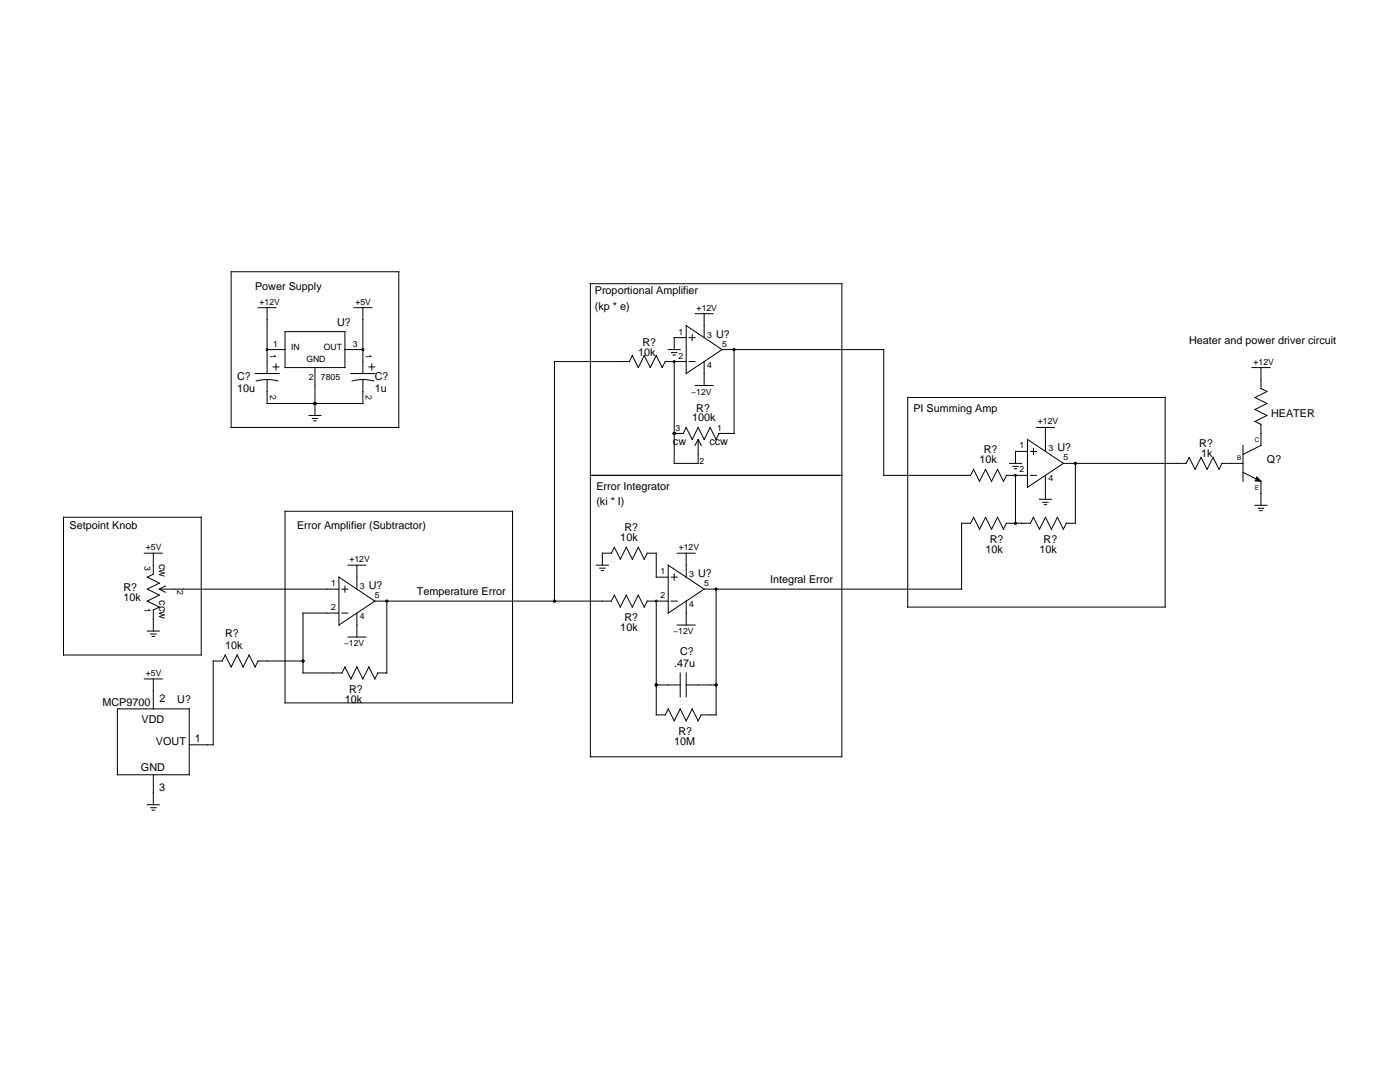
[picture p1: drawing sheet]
<svg xmlns="http://www.w3.org/2000/svg" width="279mm" height="216mm" viewBox="0 0 279 216" stroke-linecap="round" stroke-linejoin="round" font-family="sans-serif">
<g fill="none" stroke="#000" stroke-width=".2">
<path d="M46.1 54.2h33.5v31.1h-33.5zM117.8 56.6h50.2v94.4h-50.2zM50.9 74.5h4.8M51.1 76a8.4 8.4 0 0 1 4.4 0M51.5 61.4h3.6M53.3 61.4v13.1M53.3 75.7v4.8h19.1v-4.8M53.3 69.8h3.6M54.5 73.2h1.2M55.1 72.6v1.2M56.9 66.2h11.9v7.1h-11.9zM62.9 73.3v9.6"/>
<path d="M68.8 69.8h3.6M70 74.5h4.8M70.3 76a8.4 8.4 0 0 1 4.3 0M70.6 61.4h3.6M72.4 61.4v13.1M73.6 73.2h1.2M74.2 72.6v1.2M132.7 72.1h4.2M132.8 72.1l-.6 1.2-1.2-2.3-1.2 2.3-1.2-2.3-1.2 2.3-1.2-2.3-.6 1.1h-14.9v47.8M133.4 69.8h2.3M134 70.4h1.1M134.3 70.8h.5"/>
<path d="M134.6 72.1v20.4h4.7v-4.8l.7 1.2M136.9 65l7.2 4.8-7.2 4.7zM136.9 67.4h-2.3v2.4M137.5 67.4h1.2M137.5 72.1h1.2M138.1 66.8v1.2M138.7 62.6h3.6M138.7 76.9h3.6M140.5 62.6v4.8M140.5 72.1v4.8M144.1 69.8h32.3v25.1h17.3l.6-1.2 1.2 2.3 1.2-2.3 1.2 2.3 1.2-2.3 1.2 2.3 .6-1.1h4.2M146.5 69.8v16.7h-3l-.6 1.2-1.2-2.4-1.2 2.4-1.2-2.4-1.2 2.4-1.2-2.4-.6 1.2h-1.7"/>
<path d="M181.2 79.3h51.3v41.8h-51.3zM249.9 73.3h3.5M251.7 73.3v4.2l1.1 .6-2.3 1.2 2.3 1.2-2.3 1.2 2.3 1.2-2.3 1.2M61.7 82.9h2.4M62.3 83.5h1.1M62.6 84h.5M117.8 94.9h50.2M139.3 87.7l-.6 1.2M201.5 92.5h2.4M202.1 93.1h1.1M202.4 93.5h.5M202.7 94.9v9.5"/>
<path d="M205.1 87.7l7.1 4.8-7.1 4.7zM205.1 90.1h-2.4v2.4M205.6 94.9h1.2M205.6 90.1h1.2M206.2 89.5v1.2M206.8 85.3h3.6M207.4 99.6h2.4M208.6 85.3v4.8M208.6 94.9v4.7M212.2 92.5h24.5l.6-1.2 1.2 2.4 1.2-2.4 1.2 2.4 1.2-2.4 1.2 2.4 .6-1.2h4.2M214.6 92.5v11.9h-1.8l-.6 1.2M248.1 94.3l3.6 1.7v4.8"/>
<path d="M248.1 88.9v7.1M250.5 84.1l1.2 .6M250.8 95.2l.9 .8-1.2-.1zM251.7 84.7v4.2l-3.6 1.8M12.7 103.2h27.5v27.5h-27.5zM28.8 110.4h3.6M30.6 110.4v4.2l-1.2 .6 2.4 1.2-2.4 1.2 2.4 1.1-2.4 1.2 2.4 1.2-1.2 .6M31.8 117.6h35.8M31.8 117.6l1.2 .6M33 116.9l-1.2 .6M56.9 102h45.4v38.3h-45.4zM67.6 115.2l7.2 4.7-7.2 4.8z"/>
<path d="M68.2 117.6h1.2M68.8 117v1.2M69.4 112.8h3.6M71.2 112.8v4.8M74.8 119.9h47.2l.6-1.2 1.2 2.4 1.2-2.4 1.2 2.4 1.2-2.4 1.2 2.4 .6-1.2h4.2M77.2 119.9v14.4h-1.8l-.6 1.2-1.2-2.4-1.2 2.4-1.2-2.4-1.2 2.4-1.2-2.4-.6 1.2h-7.7v-12h7.1M119 112.8h2.4M119.7 113.4h1.1M120 113.9h.5M120.2 112.8v-2.4h1.8l.6-1.2 1.2 2.4 1.2-2.4 1.2 2.4 1.2-2.4 1.2 2.4 .6-1.2h1.8v4.8h2.4M131 119.9v22.7h1.8l.6-1.1 1.2 2.3 1.1-2.3 1.2 2.3 1.2-2.3 1.2 2.3M133.4 112.8l7.1 4.8-7.1 4.7z"/>
<path d="M134 119.9h1.2M134 115.2h1.2M134.6 114.6v1.2M135.2 110.4h3.5M136.9 110.4v4.8M136.9 119.9v4.8M142.9 117.6v25h-3M208.1 100.2h1.1M208.4 100.7h.5M212.2 105.6l-1.2-2.4-1.2 2.4-1.2-2.4-1.2 2.4-1.2-2.4-.6 1.2h-4.7l-.6 1.2-1.2-2.4-1.2 2.4-1.2-2.4-1.2 2.4-1.2-2.4-.6 1.2h-1.8v13.2h-51.4M250.5 100.8h2.3M251.1 101.4h1.1"/>
<path d="M251.4 101.9h.5M28.8 135.5h3.6M29.4 125.9h2.4M30.1 126.5h1M30.4 127h.4M30.6 121.7v4.2M30.6 135.5v6M60.5 131.9h-9l-.6 1.2-1.2-2.4-1.2 2.4-1.2-2.4-1.2 2.4-1.2-2.4-.5 1.2h-1.9v16.7h-4.7M68.2 122.3h1.2M69.4 127.1h3.6M71.2 122.3v4.8M131 136.7h4.7"/>
<path d="M135.2 124.7h3.5M135.7 134.3v4.8M136.9 134.3v4.8M136.9 136.7h6M23.4 141.5h14.4v13.1h-14.4zM30.6 154.6v6M139.9 142.6l-.6 1.2M29.4 160.6h2.4M30.1 161.2h1M30.4 161.6h.4"/>
</g>
<g fill="#000">
<path d="M250.8 95.2l.9 .8-1.2-.1z"/>
<circle cx="53.3" cy="69.8" r=".3"/>
<circle cx="72.4" cy="69.8" r=".3"/>
<circle cx="134.6" cy="72.1" r=".3"/>
<circle cx="146.5" cy="69.8" r=".3"/>
<circle cx="62.9" cy="80.5" r=".3"/>
<circle cx="134.6" cy="86.5" r=".3"/>
<circle cx="202.7" cy="94.9" r=".3"/>
<circle cx="214.6" cy="92.5" r=".3"/>
<circle cx="77.2" cy="119.9" r=".3"/>
<circle cx="110.7" cy="119.9" r=".3"/>
<circle cx="131" cy="119.9" r=".3"/>
<circle cx="142.9" cy="117.6" r=".3"/>
<circle cx="202.7" cy="104.4" r=".3"/>
<circle cx="60.5" cy="131.9" r=".3"/>
<circle cx="131" cy="136.7" r=".3"/>
<circle cx="142.9" cy="136.7" r=".3"/>
</g>
<g font-size="2.2">
<text x="50.9" y="57.8">Power Supply</text>
<text x="118.7" y="58.8">Proportional Amplifier</text>
<text x="67.3" y="65">U?</text>
<text x="118.7" y="61.9">(kp * e)</text>
<text x="127.4" y="71">10k</text>
<text x="128.2" y="69">R?</text>
<text x="142.9" y="67.4">U?</text>
<text x="237.3" y="68.6">Heater and power driver circuit</text>
<text x="47.3" y="75.7">C?</text>
<text x="74.8" y="75.7">C?</text>
<text x="47.3" y="78.1">10u</text>
<text x="74.8" y="78.1">1u</text>
<text x="139" y="82.1">R?</text>
<text x="182.3" y="82.1">PI Summing Amp</text>
<text x="253.7" y="83.3">HEATER</text>
<text x="134.3" y="88.8">cw</text>
<text x="138.1" y="84.1">100k</text>
<text x="141.6" y="88.8">ccw</text>
<text x="239.3" y="89.3">R?</text>
<text x="195.5" y="92.5">10k</text>
<text x="196.3" y="90.5">R?</text>
<text x="211" y="90.1">U?</text>
<text x="239.7" y="91.3">1k</text>
<text x="252.8" y="92.5">Q?</text>
<text x="119" y="97.7">Error Integrator</text>
<text x="119" y="100.8">(ki * I)</text>
<text x="13.9" y="105.6">Setpoint Knob</text>
<text x="59.3" y="105.6">Error Amplifier (Subtractor)</text>
<text x="123.8" y="108">10k</text>
<text x="124.6" y="106">R?</text>
<text x="31.8" y="112.5" transform="rotate(90 31.8 112.5)">cw</text>
<text x="196.7" y="110.4">10k</text>
<text x="197.5" y="108.4">R?</text>
<text x="207.4" y="110.4">10k</text>
<text x="208.3" y="108.4">R?</text>
<text x="24.6" y="118">R?</text>
<text x="24.6" y="119.9">10k</text>
<text x="31.8" y="119.8" transform="rotate(90 31.8 119.8)">ccw</text>
<text x="73.6" y="117.6">U?</text>
<text x="83.2" y="118.7">Temperature Error</text>
<text x="139.3" y="115.2">U?</text>
<text x="153.7" y="116.4">Integral Error</text>
<text x="123.8" y="125.9">10k</text>
<text x="124.6" y="123.9">R?</text>
<text x="44.9" y="127.1">R?</text>
<text x="44.9" y="129.5">10k</text>
<text x="135.7" y="130.7">C?</text>
<text x="134.6" y="133.1">.47u</text>
<text x="20.4" y="140.9">MCP9700</text>
<text x="31.8" y="140">2</text>
<text x="35.4" y="140.3">U?</text>
<text x="68.8" y="140.3">10k</text>
<text x="69.7" y="138.3">R?</text>
<text x="28.3" y="144.2">VDD</text>
<text x="31.1" y="148.7">VOUT</text>
<text x="38.9" y="148.1">1</text>
<text x="134.6" y="148.6">10M</text>
<text x="135.4" y="146.6">R?</text>
<text x="28.1" y="153.8">GND</text>
<text x="31.7" y="157.9">3</text>
</g>
<g font-size="1.7">
<text x="51.8" y="60.8">+12V</text>
<text x="70.9" y="60.8">+5V</text>
<text x="139" y="62">+12V</text>
<text x="53.9" y="70.6" transform="rotate(90 53.9 70.6)">1</text>
<text x="54.5" y="69.2">1</text>
<text x="58.1" y="69.8">IN</text>
<text x="64.6" y="69.8">OUT</text>
<text x="70.4" y="69.2">3</text>
<text x="73" y="70.6" transform="rotate(90 73 70.6)">1</text>
<text x="135.4" y="66.8">1</text>
<text x="135.4" y="71.6">2</text>
<text x="141.1" y="67.4">3</text>
<text x="144.1" y="69.2">5</text>
<text x="61.1" y="72.1">GND</text>
<text x="61.7" y="75.7">2</text>
<text x="64.1" y="75.7">7805</text>
<text x="141.1" y="73.3">4</text>
<text x="250.2" y="72.7">+12V</text>
<text x="53.9" y="78.7" transform="rotate(90 53.9 78.7)">2</text>
<text x="73" y="78.7" transform="rotate(90 73 78.7)">2</text>
<text x="137.9" y="78.8">−12V</text>
<text x="134.8" y="85.9">3</text>
<text x="143.2" y="85.9">1</text>
<text x="203.5" y="89.5">1</text>
<text x="207.1" y="84.7">+12V</text>
<text x="139.6" y="92.5">2</text>
<text x="203.5" y="94.3">2</text>
<text x="209.2" y="90.1">3</text>
<text x="212.2" y="91.9">5</text>
<text x="209.2" y="96">4</text>
<text x="28.8" y="113" transform="rotate(90 28.8 113)">3</text>
<text x="29.1" y="109.8">+5V</text>
<text x="69.7" y="112.2">+12V</text>
<text x="135.4" y="109.8">+12V</text>
<text x="35.4" y="117.8" transform="rotate(90 35.4 117.8)">2</text>
<text x="66.1" y="117">1</text>
<text x="71.8" y="117.6">3</text>
<text x="74.8" y="119.3">5</text>
<text x="131.8" y="114.6">1</text>
<text x="131.8" y="119.3">2</text>
<text x="137.5" y="115.2">3</text>
<text x="140.5" y="117">5</text>
<text x="28.8" y="121.4" transform="rotate(90 28.8 121.4)">1</text>
<text x="66.1" y="121.7">2</text>
<text x="71.8" y="123.5">4</text>
<text x="137.5" y="121.1">4</text>
<text x="68.6" y="129">−12V</text>
<text x="134.4" y="126.6">−12V</text>
<text x="29.1" y="134.9">+5V</text>
</g>
<g font-size="1.3">
<text x="250.5" y="88.3">C</text>
<text x="246.9" y="91.9">B</text>
<text x="250.5" y="97.8">E</text>
</g>
</svg>
